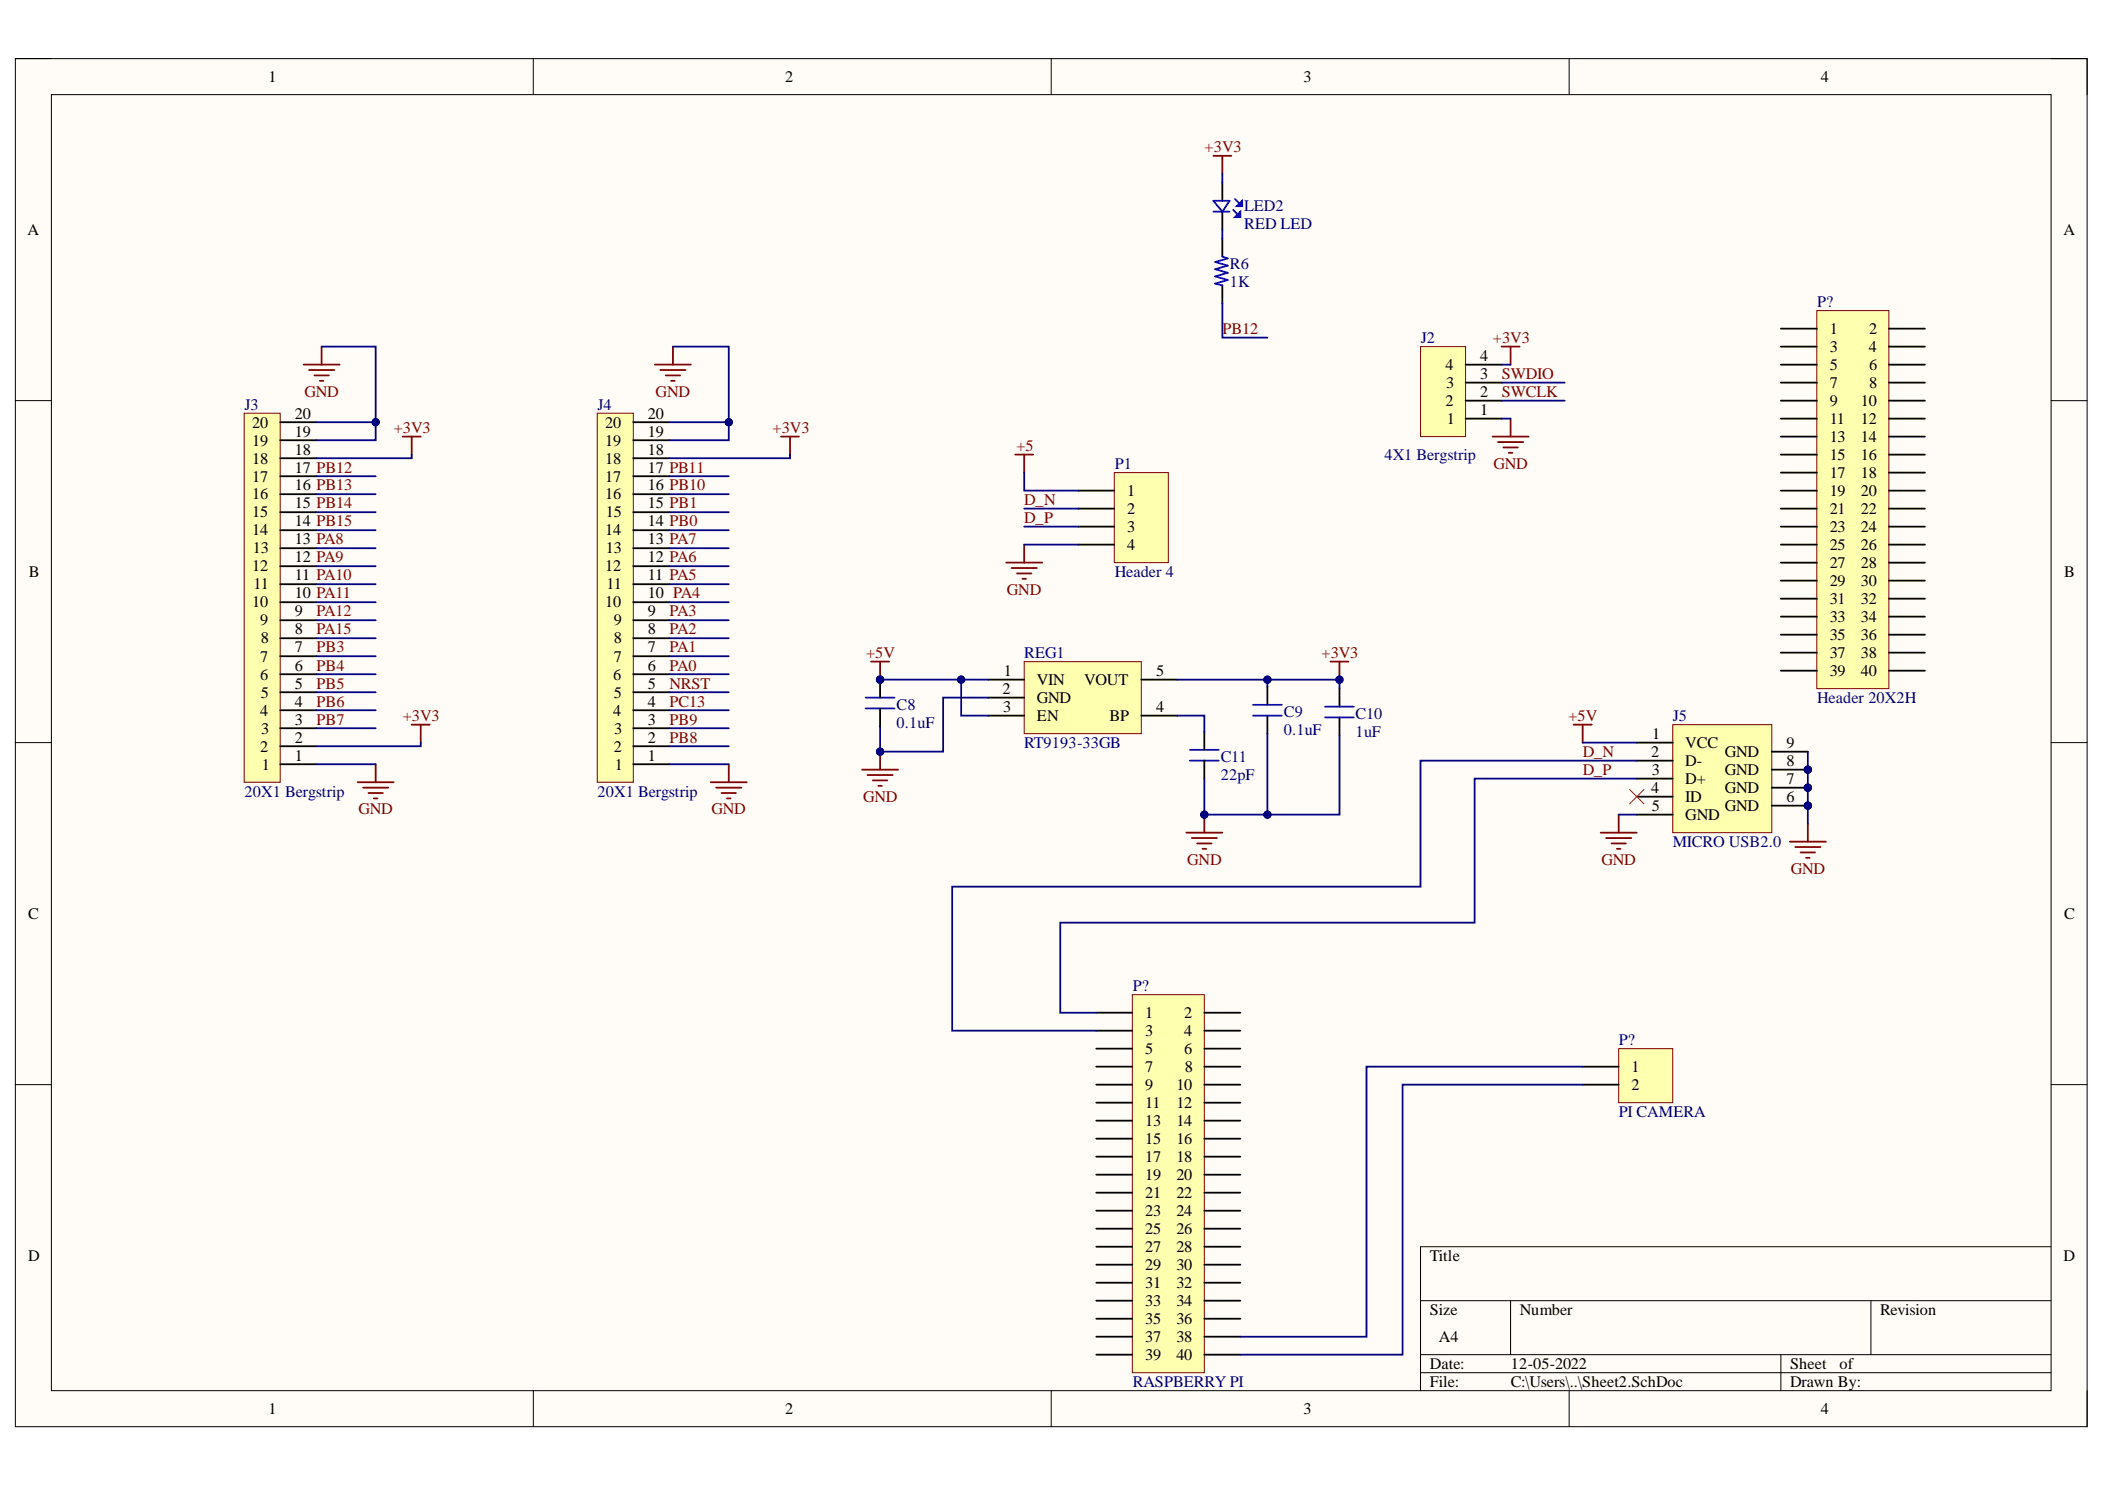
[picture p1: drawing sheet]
# Altium schematic sheet Sheet2.SchDoc
size A4; SheetNumber: 2; SheetTotal: 3

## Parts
(Parts that share a designator on the sheet are numbered #1, #2 ... from top to bottom, then left to right.)
C8  0.1uF  [CAP_0805]
C9  0.1uF  [CAP_0805]
C10  1uF  [CAP_0805]
C11  22pF  [CAP_0805]
J2  4X1 Bergstrip  [CON4_100_40D72_TH_ST_MALE]
J3  20X1 Bergstrip  [CON20_100_40D72_TH_ST]
J4  20X1 Bergstrip  [CON20_100_40D72_TH_ST]
J5  MICRO USB2.0  [CON_10118192-0001LF_SMD]
LED2  RED LED  [LED_0805]
P1  Header 4  [HDR1X4]
P?#1  RASPBERRY PI  [HDR2X20]
P?#2  PI CAMERA  [HDR1X2]
R6  1K  [RES_0805]
REG1  RT9193-33GB  [SOT23-5]

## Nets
+3V3: C9.2 C10.2 J2.4 J3.2 J3.18 J4.18 LED2.A REG1.5(VOUT)
+5: P1.1
+5V: C8.2 J5.1(VCC) REG1.1(VIN) REG1.3(EN)
GND: C8.1 C9.1 C10.1 C11.1 J2.1 J3.1 J3.19 J3.20 J4.1 J4.19 J4.20 J5.5(GND) J5.6(GND) J5.7(GND) J5.8(GND) J5.9(GND) P1.4 REG1.2(GND)
D_N: J5.2(D-) P1.2 P?#1.3
D_P: J5.3(D+) P1.3 P?#1.1
NRST: J4.5
PA0: J4.6
PA1: J4.7
PA2: J4.8
PA3: J4.9
PA4: J4.10
PA5: J4.11
PA6: J4.12
PA7: J4.13
PA8: J3.13
PA9: J3.12
PA10: J3.11
PA11: J3.10
PA12: J3.9
PA15: J3.8
PB0: J4.14
PB1: J4.15
PB3: J3.7
PB4: J3.6
PB5: J3.5
PB6: J3.4
PB7: J3.3
PB8: J4.2
PB9: J4.3
PB10: J4.16
PB11: J4.17
PB12: J3.17 R6.1
PB13: J3.16
PB14: J3.15
PB15: J3.14
PC13: J4.4
SWCLK: J2.2
SWDIO: J2.3
NetC11_2: C11.2 REG1.4(BP)
NetLED2_K: LED2.K R6.2
NetP?#1_38: P?#1.38 P?#2.1
NetP?#1_40: P?#1.40 P?#2.2

Not connected (* = marked no-connect by the designer): J5 4(ID)*; P?#1 2 4 5 6 7 8 9 10 11 12 13 14 15 16 17 18 19 20 21 22 23 24 25 26 27 28 29 30 31 32 33 34 35 36 37 39
